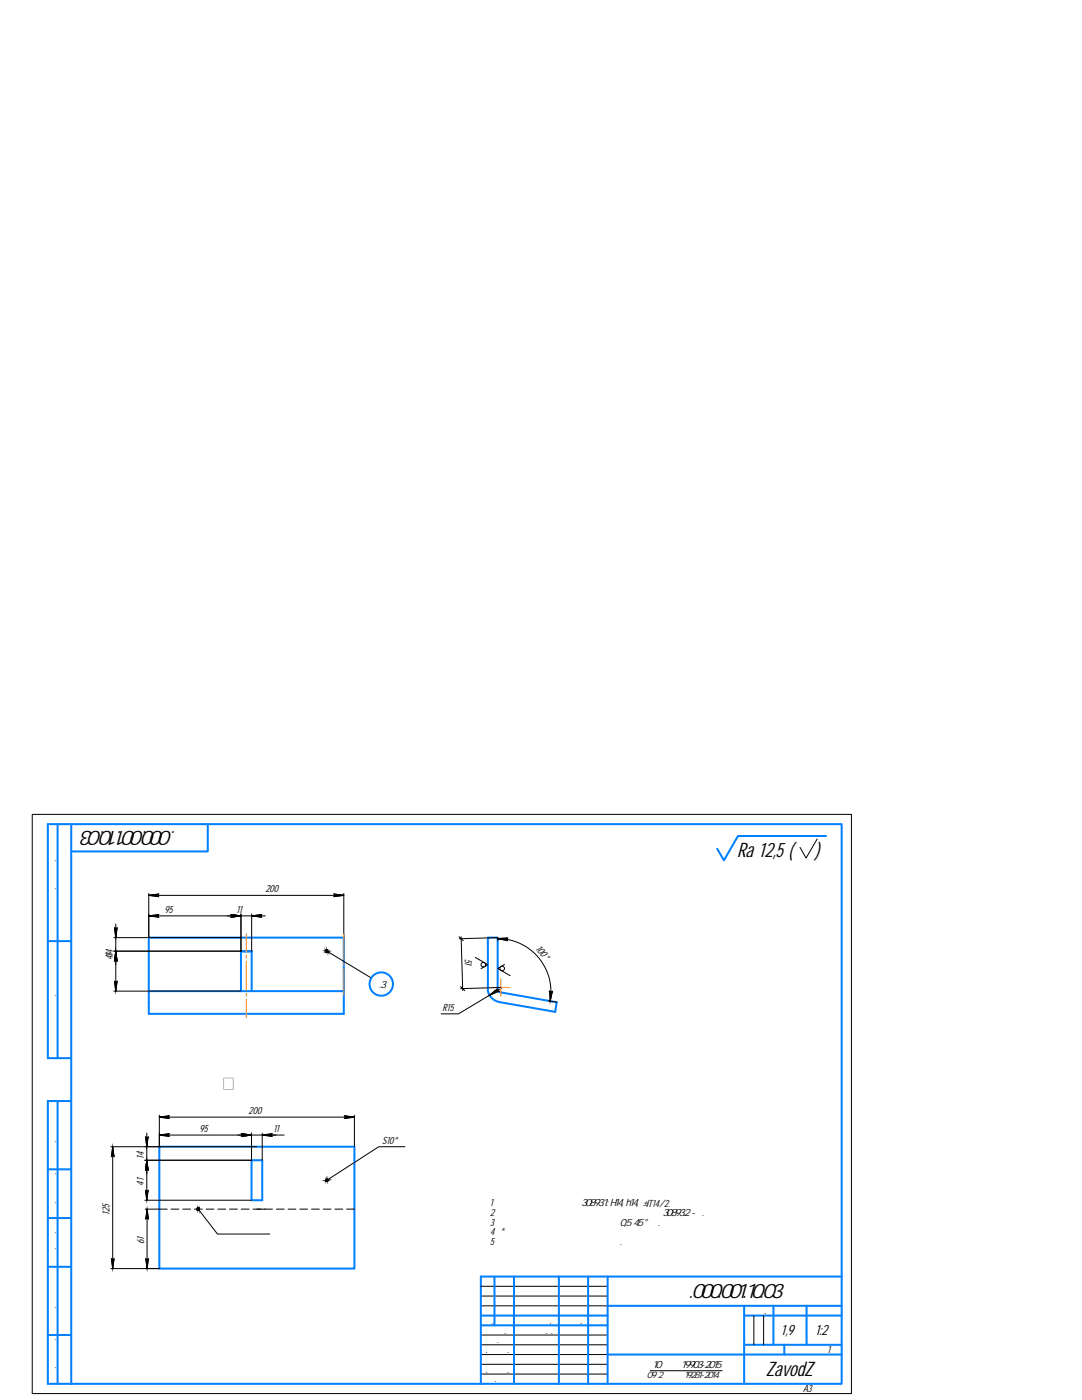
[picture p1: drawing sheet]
<svg xmlns="http://www.w3.org/2000/svg" width="216mm" height="279mm" viewBox="0 0 216 279" stroke-linecap="round" stroke-linejoin="round" font-family="sans-serif">
<g fill="none" stroke="#0080ff" stroke-width=".4">
<path d="M11.5 164.5v46.7M14.2 164.5h153.7v111.7h-153.7zM14.2 164.5h-4.7v46.7h4.7M41.5 164.5v5.4h-27.3M164.8 166.8h-17.5l-2.8 4.9-1.4-2.3M9.5 187.8h4.7M29.7 197.8v-10.7h38.9v15.2h-38.9v-4.5h18.4M48.1 189.8h2.1v8h-2.1zM48.1 189.9h2.1M50.2 197.8h18.4M97.3 187.1h2v10.7l.5 .2 11.3 2-.3 1.9-11.1-1.9a2.93 2.93 0 0 1-2.3-2.2zM11.5 219.7v56.5"/>
<path d="M14.2 219.7h-4.7v56.5h4.7M9.5 233.4h4.7M31.8 228.9h38.9v24.3h-38.9zM50.2 231.6h2.1v7.9h-2.1zM9.5 252.8h4.7M9.5 243.1h4.7M98.7 254.8v9.7M102.6 254.8v21.4M111.5 254.8v21.4M117.3 254.8v21.4M121.2 254.8v21.4M167.9 254.8h-72v21.4"/>
<path d="M9.5 266.4h4.7M95.9 262.6h25.3M95.9 264.5h25.3M121.2 270.3h46.7M121.2 260.6h46.7M148.5 262.6h19.4M148.5 260.6v15.6M148.5 268.4h19.4M154.3 260.6v7.8M156.5 268.4v1.9M160.9 260.6v7.8"/>
<circle cx="76.1" cy="196.4" r="2.33"/>
</g>
<g fill="none" stroke="#000" stroke-width=".2">
<path d="M6.4 162.5h163.5v115.6h-163.5zM29.7 178.7l1.9-.3-.2 .3 .2 .2zM29.7 178.7h38.9M29.7 178.3v8.8M66.7 178.4l1.9 .3-1.9 .2 .2-.2zM68.6 178.3v8.8M163.1 167.4l-2.3 3.8-1.2-2.1M22.7 189.8h25.4M22.7 197.8h25.4M22.7 187.1h25.4M22.8 195.9l.3 .1 .3-.1-.3 1.9zM23.1 189.8l.3 2-.3-.2-.3 .2z"/>
<path d="M23.1 189.8l-.3 2 .3-.2 .3 .2-.3-2v2.8M23.1 184.4v2.7l-.3-1.9 .3 .2 .3-.2-.3 1.9v10.7M29.7 182.8l1.9-.3-.2 .3 .2 .2zM29.7 182.8h20.5l2 .2-.2-.2 .2-.3-2 .3h2.7M45.3 182.8h2.8l-2 .2 .2-.2-.2-.3 2 .3M46.1 182.5l2 .3-2 .2 .2-.2zM48.1 182.4v7.5M50.2 182.4v7.5M65.2 189.8l8.9 5.4M65.3 189.9l-.2-.1 .2-.1 .1 .2-.1-.2h-.2v.3h.4l-.1-.4-.4 .1 .1 .4 .4-.1M91.6 186.9l.8 .8M91.6 187.3l7.7-.2v.6"/>
<path d="M91.9 196.9l.8 .8M92 187l.3 10.7M94.9 191.1l2.4 1.4-1.3 .8M97.7 198.6l1.5-1.2v.3l.3 .1zM99.3 187.3l2-.1-.3 .3 .2 .2zM99.3 187.3a10.6 10.6 0 0 1 10.5 12.5M99.9 197.1l-8 .2M100.2 197.1l-8.7 5.2h-3.5M100.7 192.5l-1.4 .8 2.5 1.4M109.4 199.7l1.7 .3M109.7 197.8l.2 .2 .3-.1-.4 1.9zM22.1 228.9h29.2"/>
<path d="M22.5 228.9l.2 1.9-.2-.2-.3 .2zM22.5 228.9v24.3M28.9 231.6h21.3M28.9 239.5h21.3M29 237.6l.3 .2 .2-.2-.2 1.9zM29.3 231.6l-.3 1.9 .3-.2 .2 .2-.2-1.9v2.7M29.3 226.1v2.8l-.3-2 .3 .2 .2-.2-.2 2v10.6M29.3 231.6l.2 1.9-.2-.2-.3 .2zM31.8 222.9l1.9-.2-.2 .2 .2 .3zM31.8 226.5l1.9-.2-.2 .2 .2 .3zM31.8 222.9h38.9M31.8 222.6v6.3"/>
<path d="M31.8 226.5h18.4M47.5 226.5h2.7l-2 .3 .2-.3-.2-.2 2 .2M48.2 226.3l2 .2-2 .3 .2-.3zM50.2 226.5h6.5M50.2 226.1v5.5M52.3 226.5l2 .3-.2-.3 .2-.2-2 .2h2.8M52.3 226.1v5.5M65.5 235.4l-.1 .4-.4-.1 .1-.4 .4 .1-.2 .3-.2-.1v-.2h.3l-.3 .2h.2v-.1M68.8 222.7l1.9 .2-1.9 .3 .2-.3zM70.7 222.6v6.3M80.8 228.9h-5.2l-10.4 6.6M22.1 253.2h9.7"/>
<path d="M22.2 251.2l.3 .2 .2-.2-.2 2zM29 241.3h4.4M29.1 251.2l.2 .2 .3-.2-.3 2zM29.3 241.3l.3 2-.3-.2-.2 .2zM29.3 241.3v11.9M34.1 241.3h1.6M36.5 241.3h1.5M38.8 241.3h1.6M39.6 241.3l3.8 5h10.4M39.6 241.4l-.1-.2 .2 .3v-.3h-.3v.2l.3 .1 .1-.4h-.4l-.1 .4h.4M41.1 241.3h1.6M43.5 241.3h1.5"/>
<path d="M45.8 241.3h1.6M48.1 241.3h1.6M50.5 241.3h3.9M55.1 241.3h1.6M57.5 241.3h1.5M59.8 241.3h1.6M62.2 241.3h1.5M64.5 241.3h1.6M66.8 241.3h1.6M69.2 241.3h1.5M95.9 258.7h25.3M95.9 256.7h25.3"/>
<path d="M95.9 260.6h25.3M95.9 266.4h25.3M95.9 268.4h25.3M95.9 270.3h25.3M95.9 272.3h25.3M95.9 274.2h25.3M129.7 273.6h14.4M150.4 262.6v5.8M152.4 262.6v5.8"/>
<circle cx="96.4" cy="192.5" r=".45"/>
<circle cx="100.2" cy="193.3" r=".45"/>
</g>
<g fill="#000" stroke="#000" stroke-width=".2">
<path d="M22.8 195.9l.3 .1h-.2zM22.8 185.2l.3 .2h-.2zM22.9 191.6h.2l-.3 .2zM22.9 196h.4l-.2 1.8zM22.9 185.4h.4l-.2 1.7zM23.1 189.8l.2 1.8h-.4zM23.1 191.6h.2l.1 .2zM23.1 196l.3-.1-.1 .1zM23.1 185.4l.3-.2-.1 .2zM65.1 190h.3zM65.1 189.8l.2 .1zM65.1 189.8l.2-.1z"/>
<path d="M65 189.7h.4zM65.2 190h.3zM98.8 197.7l.7 .1zM98.8 197.7l.4-.3v.3zM99.3 187.3h1.9l-.2 .2zM99.3 187.3l2-.1zM109.7 198h.5l-.4 1.8zM109.9 198l.3-.1v.1zM22.3 230.6h.2l-.3 .2zM22.5 228.9l.2 1.7h-.4zM22.5 230.6h.2v.2zM29 226.9l.3 .2h-.2z"/>
<path d="M29 237.6l.3 .2h-.2zM29.1 233.3h.2l-.3 .2zM29.1 227.1h.4l-.2 1.8zM29.1 237.8h.4l-.2 1.7zM29.3 231.6l.2 1.7h-.4zM29.3 233.3h.2v.2zM29.3 227.1l.2-.2v.2zM29.3 237.8l.2-.2v.2zM65 235.7h.4zM65.1 235.3l.3 .1zM65.2 235.5l.1 .1zM65.2 235.5h.1z"/>
<path d="M22.2 251.2l.3 .2h-.2zM22.3 251.4h.4l-.2 1.8zM22.5 251.4l.2-.2v.2zM29.1 251.2l.2 .2h-.2zM29.1 243.1h.2l-.2 .2zM29.1 251.4h.5l-.3 1.8zM29.3 241.3l.3 1.8h-.5zM29.3 243.1h.3v.2zM29.3 251.4l.3-.2v.2zM39.3 241.5h.5zM39.4 241.1h.4zM39.5 241.2h.1z"/>
<path d="M39.5 241.2l.1 .2z"/>
<path d="M29.7 178.7l1.9-.3-.2 .3zM29.7 178.7l1.9 .2-.2-.2z"/>
<path d="M66.7 178.4l1.9 .3h-1.7zM66.9 178.7l-.2 .2 1.9-.2z"/>
<path d="M29.7 182.8l1.9-.3-.2 .3zM29.7 182.8l1.9 .2-.2-.2z"/>
<path d="M46.1 182.5l2 .3h-1.8zM46.3 182.8l-.2 .2 2-.2z"/>
<path d="M46.1 182.5l2 .3h-1.8zM46.3 182.8l-.2 .2 2-.2z"/>
<path d="M50.2 182.8l2-.3-.2 .3zM50.2 182.8l2 .2-.2-.2z"/>
<path d="M65 189.7l.1 .3zM65 189.7l.1 .3z"/>
<path d="M65.1 189.8l.2 .1zM65.2 189.9h.1z"/>
<path d="M65 189.7h.3zM65 189.7h.1z"/>
<path d="M65 189.7h.3zM65 189.7h.3z"/>
<path d="M65.3 189.7l.2 .2zM65.3 189.7l.2 .2z"/>
<path d="M65.2 190h.3zM65.1 190h.3z"/>
<path d="M98.7 197.8h.8l-.7-.1zM97.7 198.6l1-.8h.8z"/>
<path d="M99.3 187.3l1.7 .2zM100 187.5h1l.2 .2z"/>
<path d="M109.7 197.9l.2 .1zM109.7 197.9l.2 .1h-.2z"/>
<path d="M31.8 222.9l1.9-.2-.2 .2zM31.8 222.9l1.9 .3-.2-.3z"/>
<path d="M31.8 226.5l1.9-.2-.2 .2zM31.8 226.5l1.9 .3-.2-.3z"/>
<path d="M48.2 226.3l2 .2h-1.8zM48.4 226.5l-.2 .3 2-.3z"/>
<path d="M48.2 226.3l2 .2h-1.8zM48.4 226.5l-.2 .3 2-.3z"/>
<path d="M52.3 226.5l2-.2-.2 .2zM52.3 226.5l2 .3-.2-.3z"/>
<path d="M65 235.6l.3 .1zM65 235.6l.3 .1z"/>
<path d="M65 235.4l.1 .2zM65 235.4v.2z"/>
<path d="M65.2 235.5l.1 .1zM65.1 235.6h.2z"/>
<path d="M65 235.7h.3zM65 235.7h.3z"/>
<path d="M65.1 235.4h.4zM65.1 235.4h.4z"/>
<path d="M65.4 235.4v.3zM65.4 235.4l-.1 .3z"/>
<path d="M65.1 235.4h.4zM65.1 235.4h.4z"/>
<path d="M68.8 222.7l1.9 .2h-1.7zM69 222.9l-.2 .3 1.9-.3z"/>
<path d="M39.3 241.5h.5zM39.3 241.5h.5z"/>
<path d="M39.3 241.4l.4 .1zM39.3 241.4l.4 .1z"/>
<path d="M39.4 241.2v.2zM39.4 241.2v.2z"/>
<path d="M39.5 241.2l.1 .2zM39.5 241.4h.1z"/>
<path d="M39.7 241.2l.1 .3zM39.7 241.2v.3z"/>
<path d="M39.4 241.1l.4 .1zM39.4 241.1l.4 .1z"/>
<path d="M39.4 241.2h.4zM39.4 241.2h.4z"/>
</g>
<path d="M49.1 186.4v3.7M49.1 190.6v.6M49.1 191.8v5.9M49.1 198.2v.6M49.1 199.4v3.7M68.6 186.4v5.2M68.6 192.2v.6M68.6 193.3v5.3M98.2 197.1h3.5M99.9 195.3v3.5" fill="none" stroke="#ff8000" stroke-width=".2"/>
<path d="M44.6 215.1h1.9v2.4h-1.9zM44.7 215.2v2.2h1.8v-2.2z" fill="#000"/>
<text font-size="5.9" x="121.3" y="267.4">Боковое ребро</text>
<g font-size="4.1">
<text x="40.1" y="165.8" transform="rotate(-180 40.1 165.8)">ЗЗП.000.001.10.03</text>
<text x="147.1" y="171.1">Ra 12,5 (</text>
<text x="162.7" y="171.1">)</text>
<text x="132.3" y="259.1">ЗЗП.000.001.10.03</text>
<text x="152.8" y="274.6">ZavodZ</text>
</g>
<g font-size="2.9">
<text x="155.9" y="266.5">1,9</text>
<text x="162.7" y="266.5">1:2</text>
</g>
<g font-size="2.1">
<text x="52.9" y="178.1">200</text>
<text x="11.2" y="180.7" transform="rotate(-90 11.2 180.7)">Перв. примен.</text>
<text x="32.8" y="182.2">95</text>
<text x="47.2" y="182.2">11</text>
<text x="22.5" y="191.7" transform="rotate(-90 22.5 191.7)">414</text>
<text x="92.8" y="191.3" transform="rotate(89 92.8 191.3)">51</text>
<text x="106.8" y="189.3" transform="rotate(50 106.8 189.3)">100</text>
<text x="108.3" y="191.1" transform="rotate(51 108.3 191.1)">°</text>
<text x="74.9" y="197.2">п.3</text>
<text x="11.2" y="202.8" transform="rotate(-90 11.2 202.8)">Справ. №</text>
<text x="88.3" y="201.7">R15</text>
<text x="39.8" y="225.9">95</text>
<text x="49.6" y="222.3">200</text>
<text x="54.6" y="225.9">11</text>
<text x="11.2" y="231.2" transform="rotate(-90 11.2 231.2)">Подп. и дата</text>
<text x="28.7" y="231.3" transform="rotate(-90 28.7 231.3)">14</text>
<text x="76.3" y="228.2">S10*</text>
<text x="28.7" y="236.6" transform="rotate(-90 28.7 236.6)">41</text>
<text x="11.2" y="242.5" transform="rotate(-90 11.2 242.5)">Инв. № дубл.</text>
<text x="21.9" y="242.5" transform="rotate(-90 21.9 242.5)">125</text>
<text x="97.8" y="240.7">1 Общие допуски по ГОСТ 30893.1: H14, h14, ±IT14/2.</text>
<text x="97.8" y="242.6">2 Общие допуски формы и расположения по ГОСТ 30893.2 - К.</text>
<text x="97.8" y="244.6">3 Острые кромки притупить фаской 0,5х45° мм.</text>
<text x="28.7" y="248.3" transform="rotate(-90 28.7 248.3)">61</text>
<text x="97.8" y="246.6">4 * Размер для справок</text>
<text x="97.8" y="248.5">5 Маркировать обозначение чертежа.</text>
<text x="11.2" y="252.6" transform="rotate(-90 11.2 252.6)">Взам. инв. №</text>
<text x="149.8" y="262.3">Лит.</text>
<text x="155.2" y="262.3">Масса</text>
<text x="161" y="262.3">Масштаб</text>
<text x="11.2" y="264.3" transform="rotate(-90 11.2 264.3)">Подп. и дата</text>
<text x="96" y="266.2">Разраб.</text>
<text x="96" y="268.1">Пров.</text>
<text x="96.1" y="264.2">Изм.</text>
<text x="98.8" y="264.2">Лист</text>
<text x="102.7" y="266.2">Иванов Ю.В.</text>
<text x="103.9" y="264.2">№ докум.</text>
<text x="112.6" y="264.2">Подп.</text>
<text x="117.5" y="264.2">Дата</text>
<text x="11.2" y="275.6" transform="rotate(-90 11.2 275.6)">Инв. № подл.</text>
<text x="96" y="270.1">Т.контр.</text>
<text x="96" y="273.9">Н.контр.</text>
<text x="96" y="275.9">Утв.</text>
<text x="130.2" y="273">10 ГОСТ 19903-2015</text>
<text x="148.9" y="270.1">Лист</text>
<text x="157.1" y="270.1">Листов</text>
<text x="165.1" y="270">1</text>
<text x="125.2" y="277.8">Копировал</text>
<text x="152.5" y="277.8">Формат</text>
<text x="160.3" y="277.8">A3</text>
</g>
<text font-size="1.8" x="129.1" y="275.1">09Г2С ГОСТ 19281-2014</text>
</svg>
